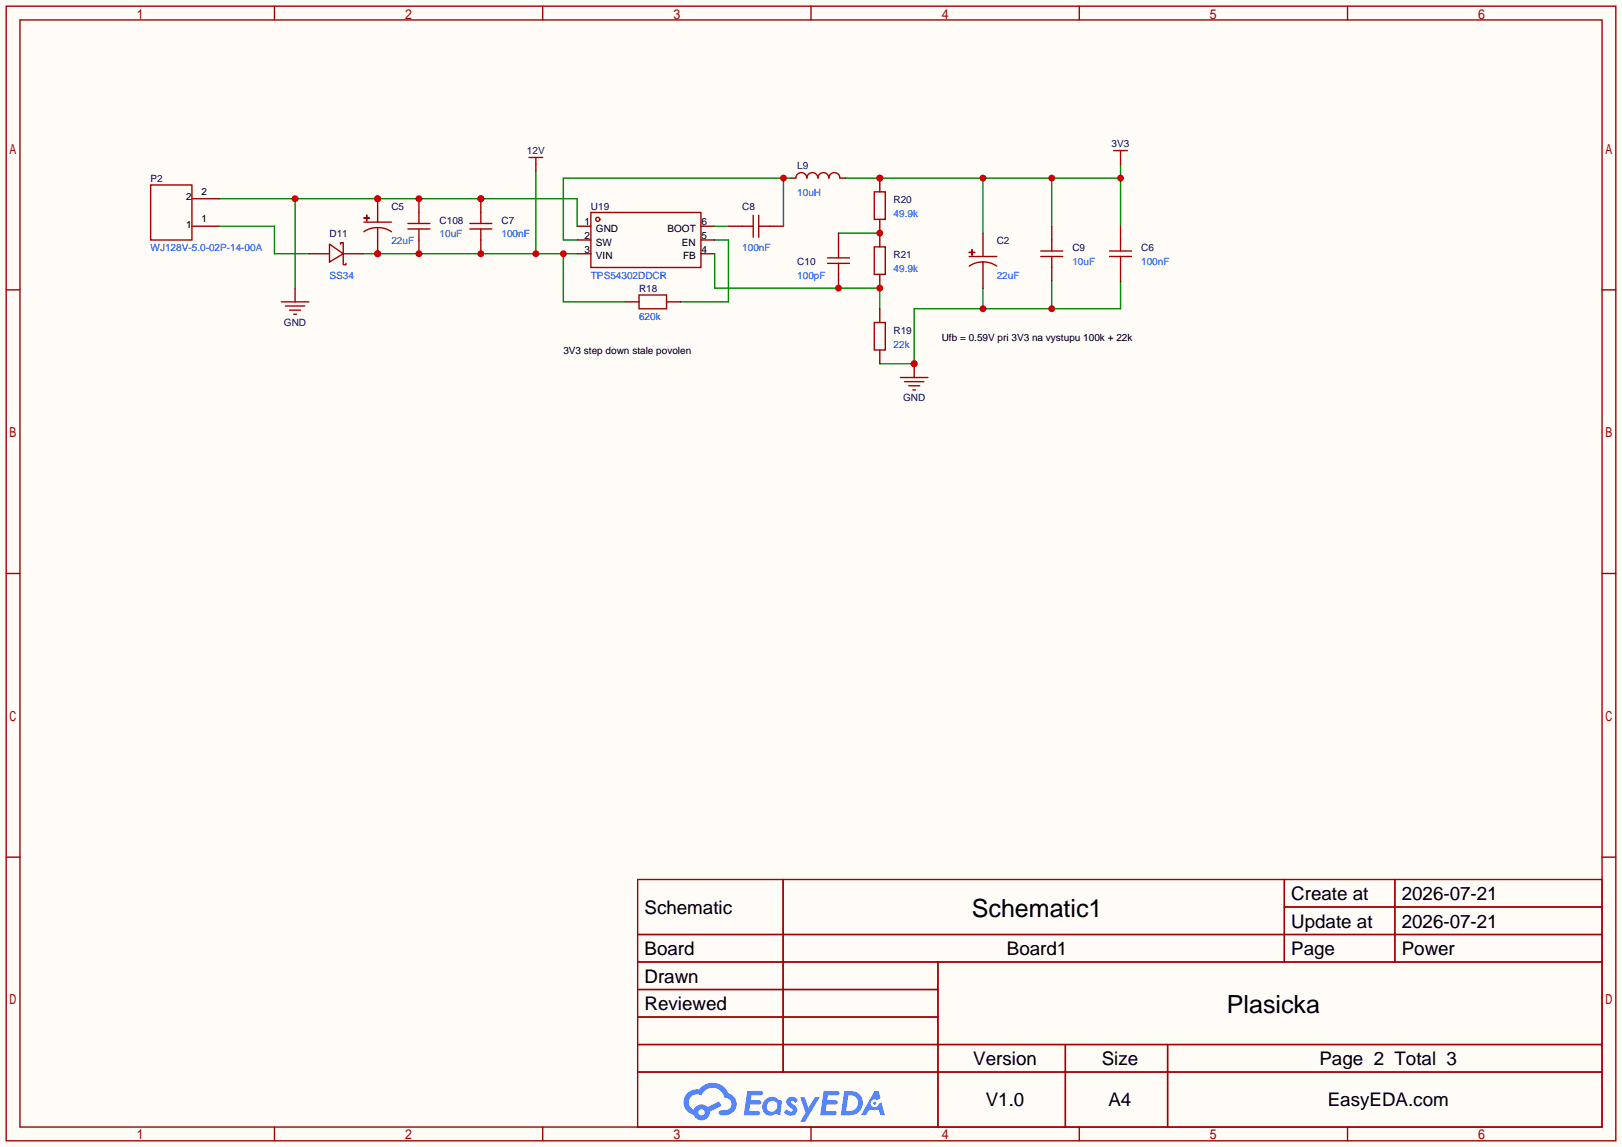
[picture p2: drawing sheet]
<svg xmlns="http://www.w3.org/2000/svg" width="299mm" height="212mm" viewBox="0 0 299 212" stroke-linecap="round" stroke-linejoin="round" font-family="sans-serif">
<path d="M0 0h299.5v211.8h-299.5z" fill="#fffcf7"/>
<g fill="none" stroke="#a10000" stroke-width=".25">
<path d="M1.1 1.1h297.2v209.6h-297.2zM3.7 3.7h292.1v204.5h-292.1zM50.7 1.1v2.6M100.2 1.1v2.6M149.7 1.1v2.6M199.3 1.1v2.6M248.8 1.1v2.6M1.1 53.5h2.6M295.8 53.5h2.5M1.1 105.9h2.6M295.8 105.9h2.5M1.1 158.3h2.6"/>
<path d="M295.8 158.3h2.5M117.7 162.4h178.1v45.8h-178.1zM117.7 172.6h178.1M117.7 177.7h178.1M144.6 162.4v35.6M173.2 177.7v30.5M237.1 162.4v15.3M237.1 167.5h58.7M257.5 162.4v15.3M117.7 182.8h55.5M117.7 192.9h178.1M117.7 187.8h55.5"/>
<path d="M117.7 198h178.1M196.7 192.9v15.3M215.6 192.9v15.3M50.7 208.2v2.5M100.2 208.2v2.5M149.7 208.2v2.5M199.3 208.2v2.5M248.8 208.2v2.5"/>
</g>
<g fill="#5487ff">
<path d="M145.5 202.8a1.3 1.3 0 0 1 1.8 .3l-.4 .6a.54 .54 0 0 0-.9-.2l.1 .2a1.58 1.58 0 0 1 1.1 1.6 1.43 1.43 0 0 1-2.5 .1l.5-.6a.64 .64 0 0 0 .5 .5 .64 .64 0 0 0 .7-.3l-.2-.2a1.6 1.6 0 0 1-1-1.6z"/>
<path d="M147.7 202.7h.9l.7 1.9 1.1-1.9h.9l-2.7 4.5h-.9l1-1.7z"/>
<path d="M138 201.5h1.6a1.31 1.31 0 0 1 1.2 .2 .4 .4 0 0 1-.3 .6h-1.8l-.1 .9h1.6a.4 .4 0 0 1 .4 .4 .4 .4 0 0 1-.4 .4h-1.7l-.2 1.2h.8a1.23 1.23 0 0 1 1.2 .2 .39 .39 0 0 1-.3 .6h-2.7z"/>
<path d="M152.1 201.5h1.6a1.32 1.32 0 0 1 1.3 .2 .39 .39 0 0 1-.4 .6h-1.7l-.2 .9h1.7a.4 .4 0 0 1 .3 .4 .4 .4 0 0 1-.4 .4h-1.7l-.2 1.2h.8a1.23 1.23 0 0 1 1.2 .2 .39 .39 0 0 1-.3 .6h-2.7z"/>
<path d="M161.5 201.5h.7l.4 1.3-.7 .4a.75 .75 0 0 0-1.1 .3 .75 .75 0 0 0 .5 1 .75 .75 0 0 0 .9-.6l.6-.3 .6 2.4h-.9l-.2-1h-1.9l-.5 1h-.9z"/>
<path d="M155.9 201.5l-.7 4.5h1.5a2.27 2.27 0 0 0 2.6-2.3 2.27 2.27 0 0 0-2.7-2.2zM156.6 202.3a1.5 1.5 0 0 1 1.8 1.5 1.5 1.5 0 0 1-1.9 1.4h-.3z"/>
<path d="M141.3 203.1a1.62 1.62 0 0 0-.4 2.1 1.62 1.62 0 0 0 2 .7l.4-.3 .3 .3 .5 .1 .3-2.5-.2-.3h-.4a1.58 1.58 0 0 0-2.5-.1zM141.9 203.6a.99 .99 0 0 1 1.6 .3 .99 .99 0 0 1-.9 1.4 .94 .94 0 0 1-1-.5 .94 .94 0 0 1 .3-1.2z"/>
<path d="M126.9 201.9a2.37 2.37 0 0 0 1.2 4 1.54 1.54 0 0 0 1.7 1 1.54 1.54 0 0 0 1.3-1.6l2.1-1.1-.5-.8-2 1.1a1.57 1.57 0 0 0-2.6 .4 1.5 1.5 0 0 1-.8-2.1 1.5 1.5 0 0 1 2.2-.5 2.23 2.23 0 0 1 2.3-1.4 2.23 2.23 0 0 1 2 1.8 1.16 1.16 0 0 1 1.2 1.1 1.16 1.16 0 0 1-1 1.3h-.7a.47 .47 0 0 0-.6 .3 .47 .47 0 0 0 .4 .6 2.23 2.23 0 0 0 2.3-.7 2.23 2.23 0 0 0 .4-2.3 2.16 2.16 0 0 0-1.3-1.1 3.2 3.2 0 0 0-5.4-.7l-1.2 .1zM129 205.4a.58 .58 0 0 1 1.1 0 .58 .58 0 0 1-1.1 0z"/>
<circle cx="161.5" cy="203.8" r=".28"/>
</g>
<path d="M156.1 32.9h50.8M181.5 32.9v10.2M194.2 32.9v8.9M206.9 30.4v11.4" fill="none" stroke="#008700" stroke-width=".25"/>
<g fill="#c00">
<circle cx="206.9" cy="32.9" r=".63"/>
<circle cx="194.2" cy="32.9" r=".63"/>
<circle cx="181.5" cy="32.9" r=".63"/>
<circle cx="162.4" cy="32.9" r=".63"/>
</g>
<g fill="none" stroke="#a10000" stroke-width=".25">
<path d="M77.3 39.2v2.1M109.1 39.2h20.3v10.2h-20.3zM75.3 42.3h4.1M75.3 41.3h4.1M77.3 42.3v2M192.2 47.4h4M192.2 46.4h4M194.2 44.3v2.1M194.2 47.4v2"/>
<circle cx="110.4" cy="40.5" r=".38"/>
</g>
<path d="M77.3 36.7v2.5M77.3 44.3v2.6M106.6 41.8h2.5M106.6 44.3h2.5M106.6 46.9h2.5M129.4 41.8h2.6M129.4 44.3h2.6M129.4 46.9h2.6M194.2 41.8v2.5M194.2 49.4v2.5" fill="none" stroke="#870000" stroke-width=".25"/>
<path d="M40.5 36.7h66.1v5.1M54.5 36.7v16.5" fill="none" stroke="#008700" stroke-width=".25"/>
<g fill="#c00">
<circle cx="88.8" cy="36.7" r=".63"/>
<circle cx="77.3" cy="36.7" r=".63"/>
<circle cx="69.7" cy="36.7" r=".63"/>
<circle cx="54.5" cy="36.7" r=".63"/>
</g>
<path d="M132 41.8h2.5M132 46.9v6.3h30.4v3.8M181.5 53.2v3.8M194.2 51.9v5.1M206.9 51.9v5.1h-38.1v10.2h-6.4" fill="none" stroke="#008700" stroke-width=".25"/>
<path d="M145.9 32.9h1M155.1 32.9h1" fill="none" stroke="#870000" stroke-width=".25"/>
<path d="M146.9 32.9a1.02 1.02 0 0 1 1.1-1 1.02 1.02 0 0 1 1 1 1.02 1.02 0 0 1 1-1 1.02 1.02 0 0 1 1 1 1.02 1.02 0 0 1 1-1 1.02 1.02 0 0 1 1 1 1.02 1.02 0 0 1 1.1-1 1.02 1.02 0 0 1 1 1" fill="none" stroke="#a10000" stroke-width=".25"/>
<g fill="#c00">
<circle cx="194.2" cy="57" r=".63"/>
<circle cx="181.5" cy="57" r=".63"/>
<circle cx="168.8" cy="67.2" r=".63"/>
</g>
<path d="M168.8 67.2v2.5" fill="none" stroke="#870000" stroke-width=".25"/>
<circle cx="168.8" cy="67.2" r=".63" fill="#c00"/>
<g fill="none" stroke="#a10000" stroke-width=".25">
<path d="M27.8 34.2h7.6v10.1h-7.6zM88.8 39.2v2.1M139.1 39.8v4M140.1 39.8v4M51.9 55.8h5.1M52.7 56.5h3.6M53.5 57.3h2M54.2 58h.5M86.7 42.3h4.1M86.7 41.3h4.1M137 41.8h2.1M140.1 41.8h2"/>
<path d="M204.9 47.4h4M204.9 46.4h4M206.9 44.3v2.1M206.9 47.4v2M166.2 69.7h5.1M167 70.5h3.6M167.8 71.2h2M168.5 72h.5"/>
</g>
<path d="M35.4 36.7h5.1M88.8 36.7v2.5M35.4 41.8h5.1M54.5 53.2v2.6M88.8 44.3v2.6M134.5 41.8h2.5M142.1 41.8h2.6M206.9 41.8v2.5M206.9 49.4v2.5" fill="none" stroke="#870000" stroke-width=".25"/>
<circle cx="88.8" cy="36.7" r=".63" fill="#c00"/>
<path d="M60.8 45.1l2.6 1.8-2.6 1.5zM62.9 45.1v-.3h.5v4.1h.5v-.3M88.8 42.3v2" fill="none" stroke="#a10000" stroke-width=".25"/>
<path d="M57 46.9h3.8M63.4 46.9h3.8" fill="none" stroke="#870000" stroke-width=".25"/>
<path d="M98.9 31.6v15.3M40.5 41.8h10.2v5.1h6.3M67.2 46.9h39.4M104 46.9v8.9h11.4M132 44.3h2.5v11.5h-8.9M154.8 43.1h7.6" fill="none" stroke="#008700" stroke-width=".25"/>
<g fill="#c00">
<circle cx="77.3" cy="46.9" r=".63"/>
<circle cx="69.7" cy="46.9" r=".63"/>
<circle cx="88.8" cy="46.9" r=".63"/>
<circle cx="98.9" cy="46.9" r=".63"/>
<circle cx="104" cy="46.9" r=".63"/>
</g>
<path d="M144.7 32.9v8.9M145.9 32.9h-41.9v11.4h2.6" fill="none" stroke="#008700" stroke-width=".25"/>
<circle cx="144.7" cy="32.9" r=".63" fill="#c00"/>
<path d="M69.7 36.7v4.3M98.9 30.4v1.2M206.9 29.1v1.3M162.4 57v2.6M181.5 43.1v4.3M181.5 48.4v4.8M162.4 64.6v2.6" fill="none" stroke="#870000" stroke-width=".25"/>
<path d="M97.7 29.1h2.5M98.9 29.1v1.3M205.6 27.8h2.6M206.9 27.8v1.3M161.4 59.6h2v5h-2zM178.9 46.6h1.1zM178.9 49.1a4.6 4.6 0 0 1 5.1 0M178.9 47.4h5.1M179.5 46.1v1z" fill="none" stroke="#a10000" stroke-width=".25"/>
<circle cx="69.7" cy="36.7" r=".63" fill="#c00"/>
<path d="M69.7 42v4.9" fill="none" stroke="#870000" stroke-width=".25"/>
<circle cx="69.7" cy="46.9" r=".63" fill="#c00"/>
<path d="M67.7 39.8v1zM67.2 40.3h1zM67.2 42.8a4.6 4.6 0 0 1 5.1 0M67.2 41h5.1M118 54.5h5.1v2.5h-5.1z" fill="none" stroke="#a10000" stroke-width=".25"/>
<path d="M115.4 55.8h2.6M123.1 55.8h2.5M162.4 43.1v2.5M162.4 50.7v2.5" fill="none" stroke="#870000" stroke-width=".25"/>
<circle cx="162.4" cy="53.2" r=".63" fill="#c00"/>
<path d="M161.4 45.6h2v5.1h-2z" fill="none" stroke="#a10000" stroke-width=".25"/>
<path d="M162.4 32.9v2.5" fill="none" stroke="#870000" stroke-width=".25"/>
<circle cx="162.4" cy="32.9" r=".63" fill="#c00"/>
<path d="M162.4 40.5v2.6" fill="none" stroke="#870000" stroke-width=".25"/>
<circle cx="162.4" cy="43.1" r=".63" fill="#c00"/>
<path d="M161.4 35.4h2v5.1h-2zM152.8 47.6h4M154.8 45.6v2M154.8 48.6v2.1" fill="none" stroke="#a10000" stroke-width=".25"/>
<path d="M154.8 43.1v2.5M154.8 50.7v2.5" fill="none" stroke="#870000" stroke-width=".25"/>
<circle cx="154.8" cy="53.2" r=".63" fill="#c00"/>
<path d="M152.8 48.6h4" fill="none" stroke="#a10000" stroke-width=".25"/>
<g font-size="4.6">
<text x="179.4" y="169.4">Schematic1</text>
<text x="226.5" y="187.1">Plasicka</text>
</g>
<g font-size="3.5">
<text x="238.4" y="166.2">Create at</text>
<text x="258.8" y="166.2">2026-07-21</text>
<text x="119" y="168.8">Schematic</text>
<text x="238.4" y="171.3">Update at</text>
<text x="258.8" y="171.3">2026-07-21</text>
<text x="119" y="176.4">Board</text>
<text x="185.9" y="176.4">Board1</text>
<text x="238.4" y="176.4">Page</text>
<text x="258.8" y="176.4">Power</text>
<text x="119" y="181.5">Drawn</text>
<text x="119" y="186.6">Reviewed</text>
<text x="179.7" y="196.7">Version</text>
<text x="203.4" y="196.7">Size</text>
<text x="243.6" y="196.7">Page 2 Total 3</text>
<text x="182" y="204.3">V1.0</text>
<text x="204.7" y="204.3">A4</text>
<text x="245.1" y="204.3">EasyEDA.com</text>
</g>
<g font-size="1.8" fill="#000080">
<text x="97.3" y="28.4">12V</text>
<text x="205.2" y="27.1">3V3</text>
<text x="27.8" y="33.7">P2</text>
<text x="147.2" y="31.2">L9</text>
<text x="72.3" y="38.8">C5</text>
<text x="81.2" y="41.3">C108</text>
<text x="92.6" y="41.3">C7</text>
<text x="109.1" y="38.8">U19</text>
<text x="137" y="38.8">C8</text>
<text x="165" y="37.5">R20</text>
<text x="60.8" y="43.9">D11</text>
<text x="165" y="47.7">R21</text>
<text x="184" y="45.1">C2</text>
<text x="198" y="46.4">C9</text>
<text x="210.7" y="46.4">C6</text>
<text x="147.2" y="48.9">C10</text>
<text x="118" y="54">R18</text>
<text x="52.4" y="60.1">GND</text>
<text x="165" y="61.6">R19</text>
<text x="166.7" y="74.1">GND</text>
</g>
<g font-size="1.8">
<text x="37.2" y="36">2</text>
<text x="34.4" y="37">2</text>
<text x="37.2" y="41.1">1</text>
<text x="107.9" y="41.6">1</text>
<text x="129.5" y="41.6">6</text>
<text x="34.4" y="42.1">1</text>
<text x="107.9" y="44.1">2</text>
<text x="107.9" y="46.6">3</text>
<text x="110" y="42.8">GND</text>
<text x="110" y="45.4">SW</text>
<text x="110" y="47.9">VIN</text>
<text x="123.2" y="42.8">BOOT</text>
<text x="125.9" y="45.4">EN</text>
<text x="126.1" y="47.9">FB</text>
<text x="129.5" y="46.6">4</text>
<text x="129.5" y="44.1">5</text>
<text x="104" y="65.5">3V3 step down stale povolen</text>
<text x="173.9" y="62.9">Ufb = 0.59V pri 3V3 na vystupu 100k + 22k</text>
</g>
<g font-size="1.8" fill="#00f">
<text x="147.2" y="36.2">10uH</text>
<text x="165" y="40.1">49.9k</text>
<text x="27.8" y="46.4">WJ128V-5.0-02P-14-00A</text>
<text x="72.3" y="45.1">22uF</text>
<text x="81.2" y="43.9">10uF</text>
<text x="92.6" y="43.9">100nF</text>
<text x="137" y="46.4">100nF</text>
<text x="60.8" y="51.5">SS34</text>
<text x="109.1" y="51.5">TPS54302DDCR</text>
<text x="147.2" y="51.5">100pF</text>
<text x="165" y="50.2">49.9k</text>
<text x="184" y="51.5">22uF</text>
<text x="198" y="48.9">10uF</text>
<text x="210.7" y="48.9">100nF</text>
<text x="118" y="59.1">620k</text>
<text x="165" y="64.2">22k</text>
</g>
</svg>
